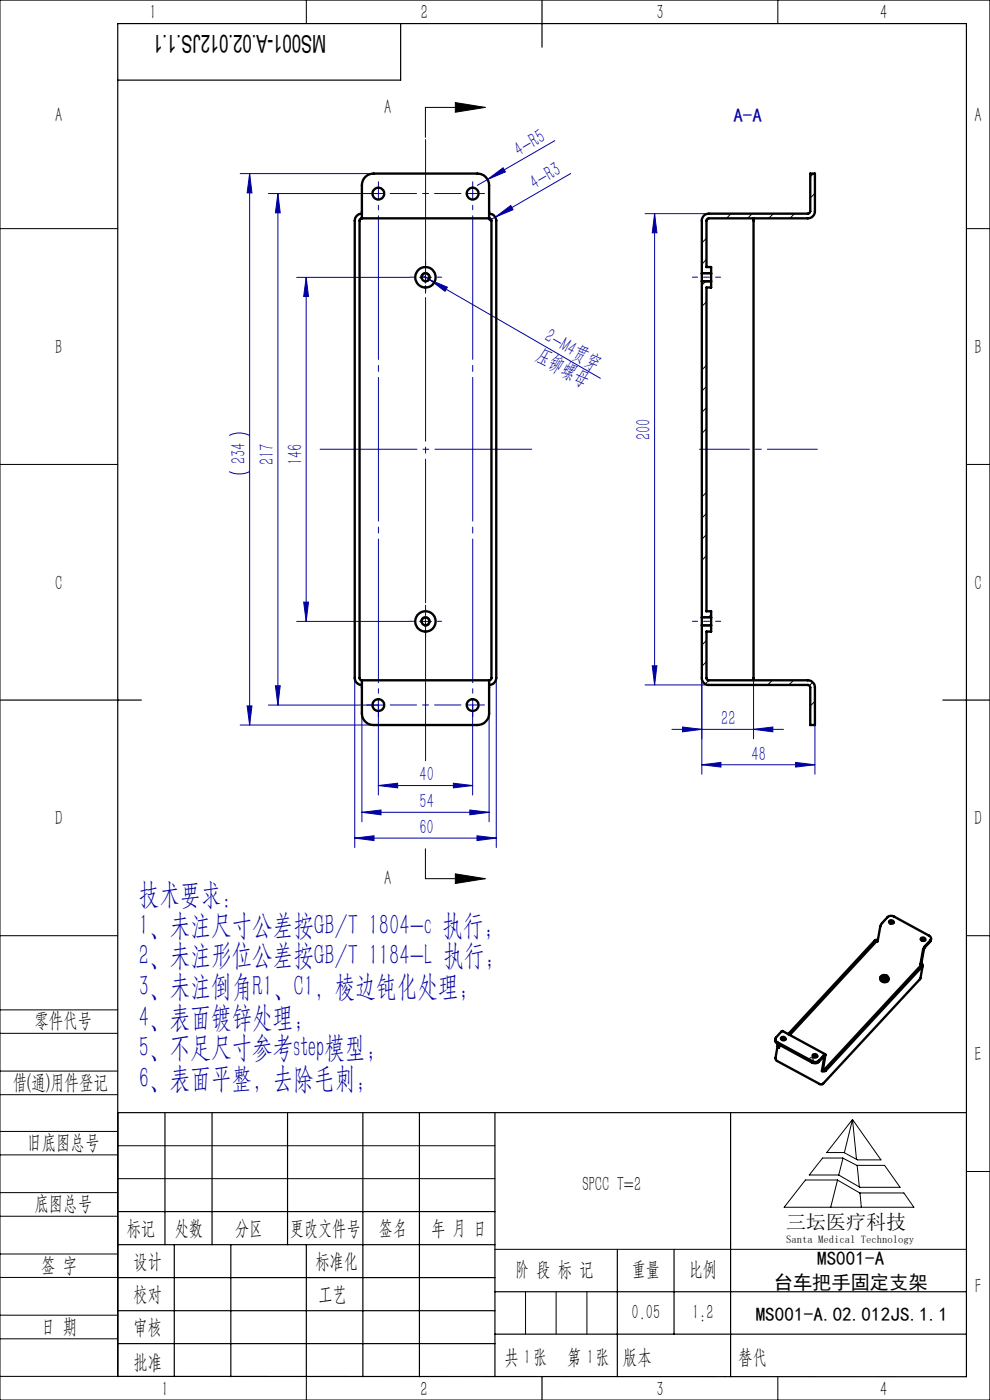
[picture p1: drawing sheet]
<svg xmlns="http://www.w3.org/2000/svg" width="210mm" height="297mm" viewBox="0 0 210 297" stroke-linecap="round" stroke-linejoin="round" font-family="sans-serif">
<g fill="none" stroke="#000" stroke-width=".21">
<path d="M0 0h210v297h-210zM65 0v5M165 0v5M96.6 21.8l6.3 1-6.3 1zM102.9 22.8h-12.7v6.3M0 48.5h25M89.3 59.1a1 1 0 0 1 .9-1.3 1 1 0 0 1 1.1 1.1 1 1 0 0 1-1.3 .9M148.9 57.8h1.9M148.9 59.8h1.9M205 48.5h5M0 98.5h25M205 98.5h5"/>
<path d="M89.3 132.1a.99 .99 0 0 1 .9-1.3 .99 .99 0 0 1 1 1.1 .99 .99 0 0 1-1.2 .9M148.9 130.8h1.9M148.9 132.8h1.9M0 198.5h25M90.2 180.1v6.3h12.7M96.6 185.4l6.3 1-6.3 1zM205 198.5h5M0 214.2h25M0 219.2h25M187.2 207.9a.35 .35 0 0 1 .5-.2 .35 .35 0 0 1 0 .6l-.4-.1zM0 232.2h25M0 227.2h25"/>
<path d="M25 236v56h-25M171.7 224.5a.36 .36 0 0 1 .6-.1 .36 .36 0 0 1-.1 .6l-.4-.1zM180.8 237.5l6.1 8.6h-5l-2.9-1.6h-3.6zM180.8 237.5l-1.7 7M180.8 237.5l.9 8.5M0 245h25M0 240h25M0 258h25M0 253h25M25 243.1h80M25 250h80M170.9 250.3h6.7l4.8 2.8h9.3l2.2 3h-27.6z"/>
<path d="M174.5 245.7h4.3l3 1.5h5.8l3.3 4.7h-8.5l-4.5-2.6h-6.2zM177.7 250.3l-1.5 5.8M178.8 245.7l-.9 3.6M181.8 247.2l.5 4.6M182.4 253.1l.3 3M205 248.5h5M0 271h25M0 266h25M0 279h25M105 265h100M111.5 274v9M118 274v9"/>
<path d="M124.5 274v9M0 284h25M65 292.1v4.9M153.7 292h.1M165 292v5"/>
</g>
<g fill="none" stroke="#0000a0" stroke-width=".21">
<path d="M50.9 36.8h28.4M53 36.8v117M53 36.8l.4 4.1h-1zM103.4 38.1l3.3-2.5 .5 .9zM103.4 38.1l-2.2 1.2M117.7 29.8l-14.3 8.3M121 36.8l-15.9 9.3M56.9 41.1h23.4M58.9 41.1v108.5M58.9 41.1l.5 4.1h-1zM62.9 58.8h24M64.9 58.8v73"/>
<path d="M64.9 58.8l.5 4.1h-1zM89 58.8h2.5M89.4 58.3l1.7 1M90.2 57.6v2.5M91.1 59.3l3.8 1.6-.5 .9zM91.1 59.3l36.3 21M105.1 46.1l3.2-2.5 .5 .9zM105.1 46.1l-1.3 .7M136.8 45.3h13.6M138.9 45.3l.4 4.1h-.9zM138.9 45.3v100M48.6 92.4a4.7 4.7 0 0 1 4.4 0"/>
<path d="M48.6 100a5 5 0 0 0 4.4 0M62.9 131.8h24M64.4 127.7h1l-.5 4.1zM89 131.8h2.5M90.2 130.6v2.5M50.9 153.8h28.4M52.4 149.8h1l-.4 4zM58.4 145.5h1l-.5 4.1zM75.2 143.8v36M76.8 151.3v23M80.3 148.3v20.4M81.5 149.6h-24.6"/>
<path d="M100.3 149.6v19.1M103.8 151.3v23M105.3 143.8v36M136.8 145.3h13.6M138.4 141.2h.9l-.4 4.1zM142.5 154.7h23.7M144.8 154.2l4.1 .5-4.1 .6zM148.9 143.8v20.4M159.8 154.7l4.1-.5v1.1zM159.8 144.3v12.4M172.9 153.8v10.4M75.2 177.8l4.1-.5v1z"/>
<path d="M75.2 177.8h30.1M76.8 172.3l4-.5v1.1zM76.8 172.3h27M80.3 166.6l4-.4v.9zM80.3 166.6h20M96.2 166.2l4.1 .4-4.1 .5zM99.7 171.8l4.1 .5-4.1 .6zM101.2 177.3l4.1 .5-4.1 .5zM148.9 162.2l4-.5v1zM148.9 162.2h24M168.8 161.7l4.1 .5-4.1 .5z"/>
</g>
<path d="M90.3 161.4v-131.8" fill="none" stroke="#0000a0" stroke-width=".21" stroke-dasharray="30.5 1.3 1.3 1.3" stroke-dashoffset=".8"/>
<path d="M67.9 95.3h44.9" fill="none" stroke="#0000a0" stroke-width=".21" stroke-dasharray="30.5 1.3 1.3 1.3" stroke-dashoffset="9.9"/>
<path d="M146.9 58.8h6M146.9 131.8h6" fill="none" stroke="#0000a0" stroke-width=".21" stroke-dasharray="30.5 1.3 1.3 1.3" stroke-dashoffset="29.4"/>
<path d="M173.4 95.3h-25" fill="none" stroke="#0000a0" stroke-width=".21" stroke-dasharray="30.5 1.3 1.3 1.3" stroke-dashoffset="19.9"/>
<g fill="none" stroke="#000" stroke-width=".25">
<path d="M85 5v12h-60M115 0v10M0 148.5h30M200 148.5h10M25 236h180M35 236v28.1M45 236v28.1M61 236v28.1M77 236v56.1M89 236v56.1M105 236v56.1M155 236v56.1"/>
<path d="M25 257h80M25 264.1h80M25 271h80M25 278.1h80M37 264.1v28M49 264.1v28M65 264.1v28M105 274h100M131 265v27.1M143 265v18M25 292l180 .1v-287.1h-180v287.1M25 285h80"/>
<path d="M105 283h100M115 292v5"/>
</g>
<g fill="none" stroke="#0000a0" stroke-width=".21" stroke-dasharray="30.5 1.3 1.3 1.3">
<path d="M80.3 39.8v-1.2M100.3 39.8v-1.2M79 41.1h-1.2M80.3 41.1v-1.3M80.3 41.1h-1.3M80.3 41.1v1.2M80.3 41.1h1.2M87.8 58.8h-.9M90.3 56.3v-.9M92.8 58.8h.9M100.3 41.1v-1.3M100.3 41.1h-1.3"/>
<path d="M100.3 41.1v1.2M100.3 41.1h1.2M101.5 41.1h1.3M90.3 61.3v.9M87.8 131.8h-.9M90.3 129.3v-.9M90.3 134.3v.9M92.8 131.8h.9M79 149.6h-1.2M80.3 150.8v1.3M100.3 149.6v-1.3M100.3 149.6h-1.3"/>
<path d="M100.3 149.6v1.2M100.3 149.6h1.2M100.3 150.8v1.3M101.5 149.6h1.3"/>
</g>
<path d="M82.8 41.1h15M82.8 149.6h15" fill="none" stroke="#0000a0" stroke-width=".21" stroke-dasharray="30.5 1.3 1.3 1.3" stroke-dashoffset="24.9"/>
<path d="M80.3 147.1v-103.5M100.3 147.1v-103.5" fill="none" stroke="#0000a0" stroke-width=".21" stroke-dasharray="30.5 1.3 1.3 1.3" stroke-dashoffset="-2.2"/>
<path d="M96.6 21.8l6.3 1-6.3 1zM96.6 185.4l6.3 1-6.3 1z" fill="#000"/>
<g fill="#0000a0">
<path d="M105.1 46.1l3.2-2.5 .5 .9z"/>
<path d="M103.4 38.1l3.3-2.5 .5 .9z"/>
<path d="M91.1 59.3l3.8 1.6-.5 .9z"/>
<path d="M159.8 154.7l4.1-.5v1.1zM144.8 154.2l4.1 .5-4.1 .6z"/>
<path d="M75.2 177.8l4.1-.5v1zM101.2 177.3l4.1 .5-4.1 .5zM80.3 166.6l4-.4v.9zM96.2 166.2l4.1 .4-4.1 .5zM148.9 162.2l4-.5v1zM168.8 161.7l4.1 .5-4.1 .5z"/>
<path d="M138.4 141.2h.9l-.4 4.1zM138.9 45.3l.4 4.1h-.9z"/>
<path d="M64.9 58.8l.5 4.1h-1zM64.4 127.7h1l-.5 4.1zM53 36.8l.4 4.1h-1zM52.4 149.8h1l-.4 4zM58.9 41.1l.5 4.1h-1zM58.4 145.5h1l-.5 4.1z"/>
<path d="M76.8 172.3l4-.5v1.1zM99.7 171.8l4.1 .5-4.1 .6z"/>
</g>
<g fill="none" stroke="#000" stroke-width=".5">
<path d="M76.8 46.3v-7a2.45 2.45 0 0 1 2.5-2.5h21.9a2.45 2.45 0 0 1 2.6 2.5v7M76.8 45.3a1.51 1.51 0 0 0-1.6 1.5v97a1.51 1.51 0 0 0 1.6 1.5M76.8 46.3l-.4 .2-.1 .2v97.2l.2 .3 .3 .1M76.8 46.3h27M103.8 45.3a1.51 1.51 0 0 1 1.5 1.5v97a1.51 1.51 0 0 1-1.5 1.5M103.8 46.3l.3 .2 .1 .2v97.2l-.2 .3-.2 .1M148.9 58v1.7M148.9 58v-11.2a1.45 1.45 0 0 1 1.5-1.5h21.2l.3-.5v-8h1v8a1.51 1.51 0 0 1-1.6 1.5l-21.1 .1-.3 .3v10h.9v1.3M148.9 58h1.9M148.9 59.7h1.9M148.9 59.7v71.3M150.8 58v1.7"/>
<path d="M150.8 59.7v1.3h-.9v68.7h.9v1.3M159.8 46.3v98M148.9 131v1.6M148.9 132.6v11.2a1.45 1.45 0 0 0 1.5 1.5l21.2 .1 .3 .4v8h1v-8a1.57 1.57 0 0 0-1.6-1.5l-21.2-.1-.2-.3v-9.9h.9v-1.4M148.9 131h1.9M148.9 132.6h1.9M150.8 131v1.6M76.8 144.3v7a2.45 2.45 0 0 0 2.5 2.5h21.9a2.45 2.45 0 0 0 2.6-2.5v-7M76.8 144.3h27M186.2 199.4l-.6 .1-18.4 19.9M188.6 195.6h.1a.59 .59 0 0 1 .8 .2M188.6 195.4a.46 .46 0 0 1 .7-.2 .46 .46 0 0 1 .1 .7 .49 .49 0 0 1-.6 0 .49 .49 0 0 1-.2-.5z"/>
<path d="M195.3 199.3a.6 .6 0 0 1 1 .2M195.4 199a.45 .45 0 0 1 .7-.1 .45 .45 0 0 1 0 .7h-.1a.46 .46 0 0 1-.5-.1 .46 .46 0 0 1-.1-.5zM197.5 199.2l-.2 .6-1.3 1.4-.6 3.2M186.8 207.3a.88 .88 0 0 0 .7 1.1 .88 .88 0 0 0 1-.8M186.9 207.1a.92 .92 0 0 1 1-.2 .92 .92 0 0 1 .6 .8 .91 .91 0 0 1-1.1 .4 .91 .91 0 0 1-.6-.9zM195.2 204.6l.1 .2-20.5 22.2h-.2M195.2 204.6l.7-3.5 1.4-1.6a.64 .64 0 0 0-.3-1l-7.3-4.1a1.16 1.16 0 0 0-1.4 .2l-1.3 1.4-.2 .4-.6 3.3h-.3l-18.4 19.9M195.3 207.5l-20.8 22.5h-.6l-9.2-5-.2-.6M195.4 204.4a.41 .41 0 0 1 .3 .6l-20.5 22.2-.3 .1-.6-.1M195.4 204.4l-.2 .2M195.7 204.9l-.4 2.6M164.5 220.4a.78 .78 0 0 0 .4 1l7.4 4a1.33 1.33 0 0 0 1.3-.1l1.3-1.3-.6 3.2"/>
<path d="M165 221.8l-.5 2.6M165.2 221.5a.4 .4 0 0 0-.2 .4 .4 .4 0 0 0 .2 .4l.1-.7M165.7 220.2a.48 .48 0 0 1 .6-.2 .48 .48 0 0 1 .2 .6 .56 .56 0 0 1-.8-.4zM165.7 220.4v-.1a.62 .62 0 0 1 .9 .3M172.4 224h.1a.62 .62 0 0 1 .8 .2M172.4 223.8l.1-.1a.47 .47 0 0 1 .6 0 .47 .47 0 0 1 .1 .6 .51 .51 0 0 1-.5 0 .51 .51 0 0 1-.3-.5zM174.6 227l-.3 .2M175 223.7l-9-5-1.4 1.4a.64 .64 0 0 0 .3 1l7.4 4a1.11 1.11 0 0 0 1.4-.1l1.4-1.3-.5 3.3"/>
<circle cx="80.3" cy="41.1" r="1.24"/>
<circle cx="90.2" cy="58.8" r="2.16"/>
<circle cx="90.3" cy="58.8" r=".83"/>
<circle cx="100.3" cy="41.1" r="1.24"/>
<circle cx="90.2" cy="131.8" r="2.16"/>
<circle cx="90.3" cy="131.8" r=".83"/>
<circle cx="80.3" cy="149.6" r="1.24"/>
<circle cx="100.3" cy="149.6" r="1.24"/>
<circle cx="187.6" cy="207.5" r=".3"/>
</g>
<g fill="none" stroke="#000" stroke-width=".21">
<path d="M172.5 36.8l-.6 .7M149.7 59.7l-.8 .8M149.9 50.5l-1 1M149.9 55l-1 1.1M155.1 45.3l-1 1M159.6 45.3l-1 1M164.1 45.3l-1 1M168.6 45.3l-1.1 1M172.9 41l-1 1M149.9 64l-1 1M149.9 77.5l-1 1M149.9 82l-1 1"/>
<path d="M149.9 86.5l-1 1M149.9 90.9l-1 1.1M149.9 104.4l-1 1M149.9 108.9l-1 1M149.9 113.4l-1 1M149.9 117.9l-1 1M149.9 135.9l-1 1M150.8 130.4l-.6 .6M149.9 140.4l-1 1M150.4 144.3l-.8 .8M163.8 144.3l-1 1M168.3 144.3l-1 1"/>
<path d="M172.4 144.7l-.7 .7M172.9 148.8l-1 1"/>
</g>
<g font-size="6.3" fill="#0000a0">
<text x="29.5" y="191.8">技术要求：</text>
<text x="29.5" y="198.3">1、未注尺寸公差按GB/T 1804-c 执行；</text>
<text x="29.5" y="204.8">2、未注形位公差按GB/T 1184-L 执行；</text>
<text x="29.5" y="211.3">3、未注倒角R1、C1，棱边钝化处理；</text>
<text x="29.5" y="217.8">4、表面镀锌处理；</text>
<text x="29.5" y="224.3">5、不足尺寸参考step模型；</text>
<text x="29.5" y="230.8">6、表面平整，去除毛刺;</text>
</g>
<text font-size="5.2" x="69.2" y="7.3" transform="rotate(-180 69.2 7.3)">MS001-A.02.012JS.1.1</text>
<g font-size="4.4" fill="#010000">
<text x="31.7" y="4.1">1</text>
<text x="89.2" y="4.1">2</text>
<text x="139.2" y="4.1">3</text>
<text x="186.7" y="4.1">4</text>
<text x="156.6" y="289.5">替代</text>
</g>
<g font-size="4.4">
<text x="11.7" y="25.9">A</text>
<text x="81.5" y="24.2">A</text>
<text x="206.7" y="25.9">A</text>
<text x="11.7" y="75.1">B</text>
<text x="206.7" y="75.1">B</text>
<text x="11.7" y="125.1">C</text>
<text x="206.7" y="125.1">C</text>
<text x="11.7" y="175.1">D</text>
<text x="206.7" y="175.1">D</text>
<text x="81.5" y="187.8">A</text>
<text x="7.3" y="217.9">零件代号</text>
<text x="206.7" y="225.1">E</text>
<text x="2.7" y="231">借(通)用件登记</text>
<text x="5.8" y="243.7">旧底图总号</text>
<text x="7.3" y="256.8">底图总号</text>
<text x="123.6" y="252.6">SPCC T=2</text>
<text x="26.9" y="261.9">标记</text>
<text x="37.1" y="261.9">处数</text>
<text x="49.9" y="261.9">分区</text>
<text x="61.5" y="261.9">更改文件号</text>
<text x="80.4" y="261.9">签名</text>
<text x="91.5" y="261.9">年 月 日</text>
<text x="8.7" y="269.8">签 字</text>
<text x="28.3" y="268.9">设计</text>
<text x="66.9" y="268.9">标准化</text>
<text x="109.3" y="270.8">阶 段 标 记</text>
<text x="134" y="270.8">重量</text>
<text x="146.1" y="270.8">比例</text>
<text x="206.8" y="274.4">F</text>
<text x="28.3" y="276">校对</text>
<text x="67.6" y="276">工艺</text>
<text x="134" y="279.8">0.05</text>
<text x="146.8" y="279.8">1:2</text>
<text x="8.7" y="282.9">日 期</text>
<text x="28.4" y="283">审核</text>
<text x="28.3" y="290.4">批准</text>
<text x="107" y="289.5">共 张</text>
<text x="111.1" y="289.5">1</text>
<text x="120.3" y="289.5">第 张</text>
<text x="124.5" y="289.5">1</text>
<text x="132.1" y="289.5">版本</text>
<text x="34.2" y="296.1">1</text>
<text x="89.2" y="296.2">2</text>
<text x="139.2" y="296.2">3</text>
<text x="186.7" y="296.2">4</text>
</g>
<g font-size="4.4" fill="#0000a0">
<text x="110.1" y="33.2" transform="rotate(-30 110.1 33.2)">4-R5</text>
<text x="113.5" y="40.2" transform="rotate(-30 113.5 40.2)">4-R3</text>
<text x="113.4" y="76.1" transform="rotate(30 113.4 76.1)">压铆螺母</text>
<text x="115.3" y="72.2" transform="rotate(30 115.3 72.2)">2-M4贯穿</text>
<text x="138" y="93.4" transform="rotate(-90 138 93.4)">200</text>
<text x="52.1" y="98.5" transform="rotate(-90 52.1 98.5)">234</text>
<text x="58.1" y="98.7" transform="rotate(-90 58.1 98.7)">217</text>
<text x="64.1" y="98.7" transform="rotate(-90 64.1 98.7)">146</text>
<text x="153" y="153.8">22</text>
<text x="159.4" y="161.3">48</text>
<text x="89" y="165.8">40</text>
<text x="89" y="171.5">54</text>
<text x="89" y="176.9">60</text>
</g>
<text font-size="4.2" x="166.8" y="260.7">三坛医疗科技</text>
<text font-size="4.1" fill="#0000a0" x="155.6" y="25.9">A-A</text>
<g font-size="4.1">
<text x="173.3" y="268.4">MS001-A</text>
<text x="164.1" y="273.4">台车把手固定支架</text>
<text x="160.3" y="280.2">MS001-A.02.012JS.1.1</text>
</g>
<text font-size="2.3" x="166.8" y="263.6">Santa Medical Technology</text>
</svg>
